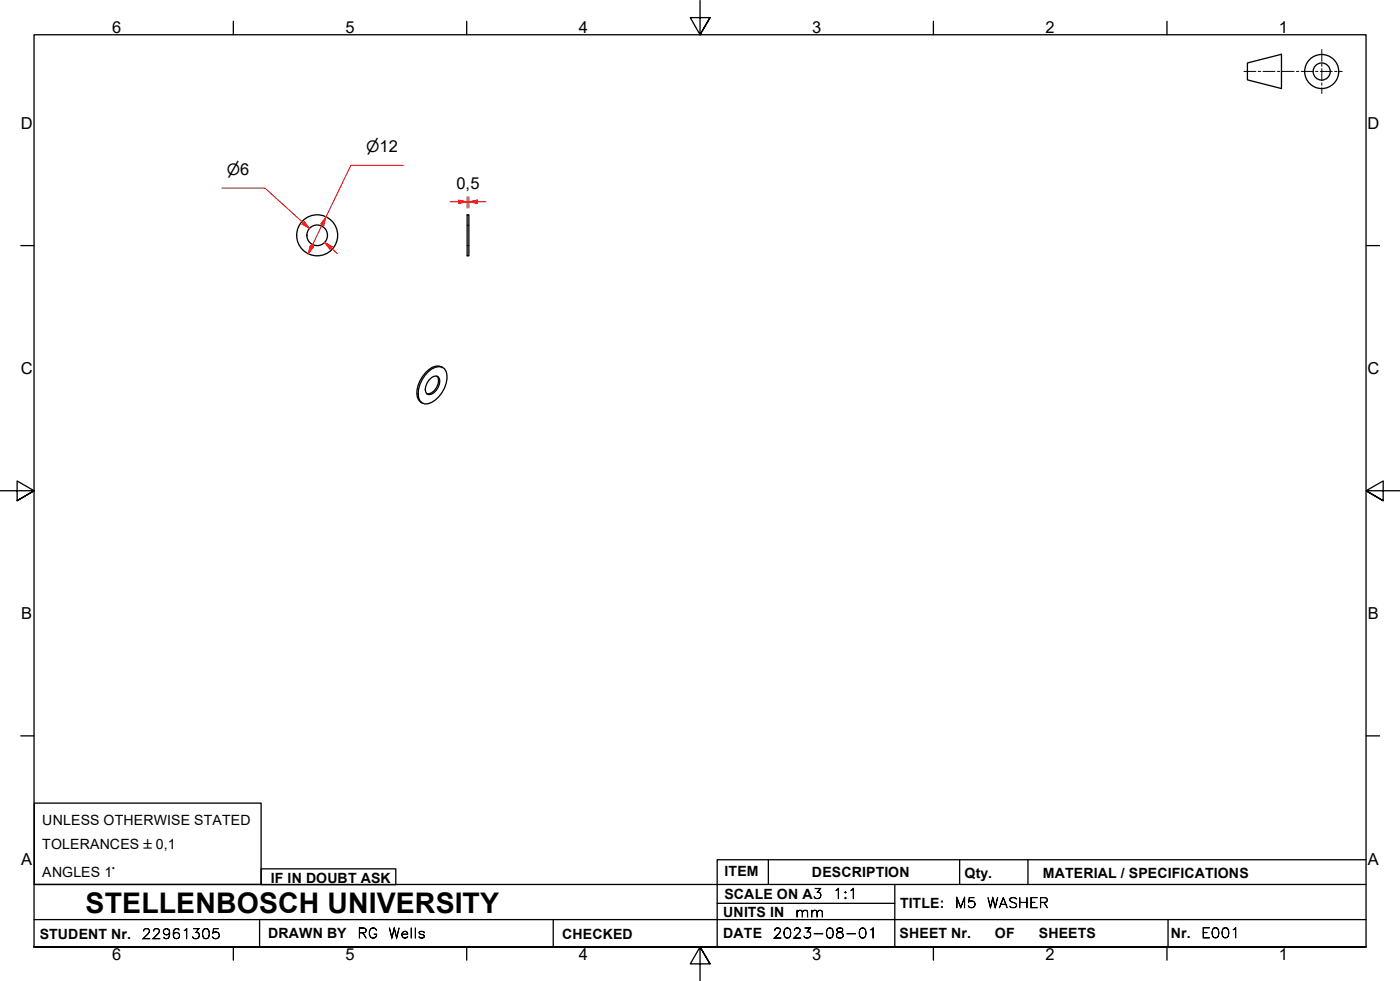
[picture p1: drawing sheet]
<svg xmlns="http://www.w3.org/2000/svg" width="410mm" height="287mm" viewBox="0 0 410 287" stroke-linecap="round" stroke-linejoin="round" font-family="sans-serif">
<!-- layer: Visible Edges(ISO) -->
<g fill="none" stroke="#000" stroke-width=".38">
<path d="M136.8 62.9h.5v12h-.5zM125.3 108.9a3.7 3.7 0 0 1 4.8-1 6.3 6.3 0 0 1-.8 7.1 6.5 6.5 0 0 1-4.9 3.3 2.63 2.63 0 0 1-2-3 9.4 9.4 0 0 1 2.9-6.4zM125.6 111.3a2.19 2.19 0 0 1 2.7-1 3.7 3.7 0 0 1-2 5.1l-.7 .1a1.66 1.66 0 0 1-.9-2.4zM128 110.1a3.6 3.6 0 0 1-2.3 5.2h-.7M129.7 107.6a3.2 3.2 0 0 0-4.2 .6 8.8 8.8 0 0 0-3.3 8.1l.5 .9 .9 .8"/>
<circle cx="92.9" cy="68.9" r="3"/>
<circle cx="92.9" cy="68.9" r="6"/>
</g>
<!-- layer: Hidden Edges(ISO) -->
<path d="M136.8 65.9h.2M136.8 71.9h.2M137.1 65.9h.2M137.1 71.9h.2" fill="none" stroke="#000" stroke-width=".29"/>
<!-- layer: Border_0 -->
<g fill="none" stroke="#000" stroke-width=".38">
<path d="M68.3 6.2v4M136.7 6.2v4M205 .1v10.1l-2.9-5h5.8l-2.9 5 2.9-5M273.3 6.2v4M341.7 6.2v4M6.1 71.9h3.9M400 71.9h3.9M0 143.7h10l-5-2.9v5.8l5-2.9-5 2.9M410 143.7h-10l5-2.9v5.8l-5-2.9 5 2.9M6.1 215.4h3.9M400 215.4h3.9M10 277.2v-267h390v267h-390h390"/>
<path d="M68.3 277.2v3.9M136.7 277.2v3.9M273.3 277.2v3.9M341.7 277.2v3.9M207.9 282.1l-2.9-4.9 2.9 4.9h-5.8l2.9-4.9v10"/>
</g>
<!-- layer: Sketch Geometry(ISO) -->
<g fill="none" stroke="#000" stroke-width=".38">
<path d="M365.3 18.4l9.9-2.5v10l-9.9-2.5zM10 235.1h66.5v23.8h-66.5zM10 258.9h390M76.5 254.3h39.4v4.7h-39.4zM225 251.7v7.2M262 258.9v18.3M281 251.7v7.2M301 251.7v7.2M400 251.7h-190v25.5M10 277.2h390M10 269.2h390M76 269.2v8"/>
<path d="M162 269.2v8M210 264.4h52M342 269.2v8"/>
<circle cx="387" cy="20.9" r="5"/>
<circle cx="387" cy="20.9" r="2.51"/>
</g>
<g fill="none" stroke="#000" stroke-width=".29">
<path d="M387 14.5v3.5M387 18.7v.7M364.2 20.9h3.5M368.4 20.9h.7M369.8 20.9h3.5M374 20.9h.7M375.4 20.9h3.5M379.6 20.9h.7M381 20.9h3.5M385.2 20.9h.7M386.6 20.9h3.5M387 20.1v3.5"/>
<path d="M387 24.3v.7M387 25.7v1.7M390.8 20.9h.7M392.2 20.9h.8"/>
</g>
<!-- layer: Dimensions(ISO) -->
<path d="M88.8 65.2l1.8 1.7" fill="none" stroke="#f00" stroke-width=".29"/>
<path d="M89.1 64.8l1.5 2.1-2.1-1.3z" fill-rule="evenodd" fill="#f00"/>
<path d="M89.1 64.8l1.5 2.1-2.1-1.3zM95.1 70.9l1.9 1.7" fill="none" stroke="#f00" stroke-width=".29"/>
<path d="M95.1 70.9l2.2 1.3-.7 .8z" fill-rule="evenodd" fill="#f00"/>
<path d="M65 55.1h12.6l13 11.8M95.1 70.9l2.2 1.3-.7 .8zM95.4 63.5l-1 2.2M97 72.6l1.8 1.6" fill="none" stroke="#f00" stroke-width=".29"/>
<path d="M95.4 63.5l-.6 2.5-.9-.5z" fill-rule="evenodd" fill="#f00"/>
<path d="M91.3 72.1l-1.1 2.2M95.4 63.5l-.6 2.5-.9-.5z" fill="none" stroke="#f00" stroke-width=".29"/>
<path d="M90.9 71.8l.9 .5-1.6 2z" fill-rule="evenodd" fill="#f00"/>
<path d="M118.1 48.4h-15.4l-7.3 15.1M134.3 59.1h2.5M90.9 71.8l.9 .5-1.6 2zM94.4 65.7l-3.1 6.4" fill="none" stroke="#f00" stroke-width=".29"/>
<path d="M134.3 58.6l2.5 .5-2.5 .5z" fill-rule="evenodd" fill="#f00"/>
<path d="M134.3 58.6l2.5 .5-2.5 .5zM137.3 59.1h2.5" fill="none" stroke="#f00" stroke-width=".29"/>
<path d="M137.3 59.1l2.5-.5v1z" fill-rule="evenodd" fill="#f00"/>
<path d="M131.8 59.1h2.5M136.8 59.1h.5M136.8 57.6v3.3M137.3 59.1l2.5-.5v1zM137.3 57.6v3.3M139.8 59.1h2.5" fill="none" stroke="#f00" stroke-width=".29"/>
<text font-size="8.3" x="25.1" y="267.2">STELLENBOSCH UNIVERSITY</text>
<g font-size="4.8">
<text x="32.8" y="9.7">6</text>
<text x="101.2" y="9.7">5</text>
<text x="169.5" y="9.7">4</text>
<text x="237.8" y="9.7">3</text>
<text x="306.1" y="9.7">2</text>
<text x="374.5" y="9.7">1</text>
<text x="6.1" y="37.8">D</text>
<text x="400.4" y="37.8">D</text>
<text x="133.7" y="55.4">0,5</text>
<text x="6.1" y="109.6">C</text>
<text x="400.4" y="109.6">C</text>
<text x="6.2" y="181.3">B</text>
<text x="400.5" y="181.3">B</text>
<text x="6.2" y="253.1">A</text>
<text x="400.5" y="253.1">A</text>
<text x="32.8" y="281.1">6</text>
<text x="101.2" y="281.1">5</text>
<text x="169.5" y="281.1">4</text>
<text x="237.8" y="281.1">3</text>
<text x="306.1" y="281.1">2</text>
<text x="374.5" y="281.1">1</text>
</g>
<g font-size="4.6">
<text x="107.3" y="44.5">⌀12</text>
<text x="66.4" y="51.2">⌀6</text>
</g>
<g font-size="4.1">
<text x="12.4" y="241.5">UNLESS OTHERWISE STATED</text>
<text x="12.4" y="248.5">TOLERANCES ±0,1</text>
<text x="12.4" y="256.6">ANGLES 1°</text>
<text x="212.2" y="256.5">ITEM</text>
<text x="237.7" y="256.7">DESCRIPTION</text>
<text x="282.4" y="256.9">Qty.</text>
<text x="305.4" y="256.9">MATERIAL / SPECIFICATIONS</text>
<text x="79.3" y="258.5">IF IN DOUBT ASK</text>
<text x="212.1" y="263">SCALE ON A3</text>
<text x="211.8" y="268.4">UNITS IN</text>
<text x="263.5" y="265.7">TITLE:</text>
<text x="11.6" y="274.8">STUDENT Nr.</text>
<text x="78.5" y="274.6">DRAWN BY</text>
<text x="164.6" y="274.8">CHECKED</text>
<text x="211.8" y="274.6">DATE</text>
<text x="263.4" y="274.6">SHEET Nr.</text>
<text x="291.3" y="274.6">OF</text>
<text x="304.2" y="274.6">SHEETS</text>
<text x="342.8" y="274.5">Nr.</text>
</g>
<g font-size="4">
<text x="243.9" y="263">1:1</text>
<text x="232.8" y="268.4">mm</text>
<text x="279.6" y="265.7">M5</text>
<text x="289" y="265.7">WASHER</text>
<text x="41.5" y="274.8">22961305</text>
<text x="104.6" y="274.6">RG</text>
<text x="113.7" y="274.6">Wells</text>
<text x="226.3" y="274.6">2023-08-01</text>
<text x="351.7" y="274.5">E001</text>
</g>
</svg>
